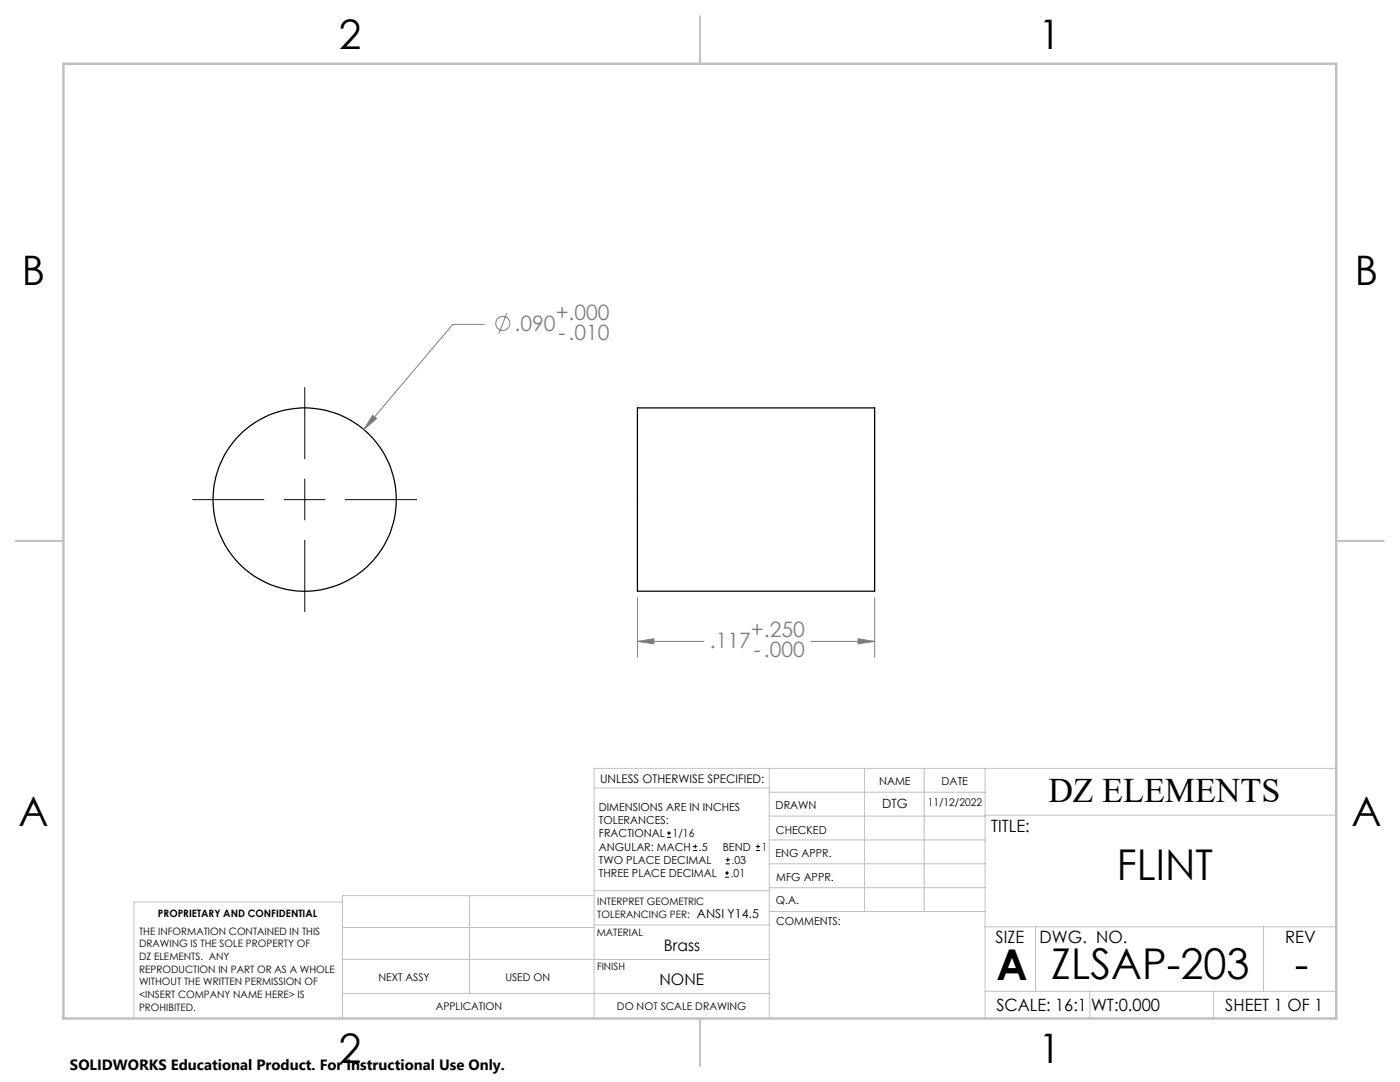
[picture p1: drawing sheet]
<svg xmlns="http://www.w3.org/2000/svg" width="279mm" height="216mm" viewBox="0 0 279 216" stroke-linecap="round" stroke-linejoin="round" font-family="sans-serif">
<g fill="none" stroke="#000" stroke-width=".25">
<path d="M127.2 81.4h47.4v36.6h-47.4z"/>
<circle cx="60.8" cy="99.7" r="18.3"/>
</g>
<g fill="none" stroke="#808080" stroke-width=".2">
<path d="M96.7 64.7h-6.4l-17.7 21M101.1 62.5l-1.5 4.1M74.4 82.9l.7 .6-2.5 2.2zM127.2 119.2v12M174.6 119.2v12M127.2 128l3.3-.5v1zM127.2 128h13.3M161.8 128h12.8M171.2 127.5l3.4 .5-3.4 .5z"/>
<circle cx="100.3" cy="64.5" r="1.4"/>
</g>
<g fill="none" stroke="#000" stroke-width=".2">
<path d="M60.8 77.3v14.2M38.5 99.7h14.2M56.7 99.7h8.2M60.8 95.6v8.2M68.9 99.7h14.2M60.8 107.8v14.2M133.1 167.1h.8M133.1 166.2h.8M133.5 165.8v.9M138.3 169.7h.8M138.3 168.9h.8M138.7 168.5v.8"/>
<path d="M144.7 175h.8M144.7 174.2h.8M144.8 172.4h.9M144.8 171.6h.9M145.1 173.8v.8M145.2 171.1v.9M150.8 169.7h.9M150.8 168.9h.9M151.3 168.5v.8"/>
</g>
<g fill="none" stroke="#c0c0c0" stroke-width=".2">
<path d="M118.6 157.2h34.9M153.5 153.3v49.9M153.5 158.1h43.1M172.5 153.3v28.6M184.4 153.3v28.6M196.6 153.3v49.9M266.7 153.3h-148.1v49.9M68.3 180h-41.6v23.2M93.7 178.7v19.5M118.6 178.7h-50.3v24.5M118.6 177.7h35M153.5 167.6h43.1"/>
<path d="M153.5 162.8h43.1M153.5 172.4h43.1M153.5 177.1h43.1M196.6 162.7h70.1M68.3 198.2h85.2M68.3 191.4l85.2 .1M68.3 185.1h50.3M118.6 184.6h35M153.6 181.9h43M196.6 197.8h70.1M196.6 184.9h70.1M206.7 184.9v12.9"/>
<path d="M217.5 197.8v5.4M242.2 197.8v5.4M252.2 184.9v12.9"/>
</g>
<path d="M139.7 3.2v9.5M3.1 107.9h9.6M266.7 107.9h9.5M139.7 203.2v9.6" fill="none" stroke="#c0c0c0" stroke-width=".25"/>
<path d="M12.7 12.7h254v190.5h-254z" fill="none" stroke="#c0c0c0" stroke-width=".5"/>
<path d="M74.4 82.9l-1.8 2.8 2.5-2.2zM127.2 128l3.3-.5v1zM171.2 127.5l3.4 .5-3.4 .5z" fill="#808080"/>
<g font-size="8.5">
<text x="222.9" y="175.5">FLINT</text>
<text x="198.9" y="195.5">A</text>
<text x="209.8" y="195.4">ZLSAP-203</text>
<text x="258.4" y="195.4">-</text>
</g>
<g font-size="8.1">
<text x="67.6" y="9.7">2</text>
<text x="207.3" y="9.7">1</text>
<text x="4.4" y="57">B</text>
<text x="270.4" y="57">B</text>
<text x="3.7" y="164.9">A</text>
<text x="269.7" y="164.9">A</text>
<text x="67.6" y="212.2">2</text>
<text x="207.3" y="212.2">1</text>
</g>
<text font-size="6.9" x="209.2" y="160.1">DZ ELEMENTS</text>
<g font-size="4.2" fill="#808080">
<text x="110.9" y="63.8">+.000</text>
<text x="102.7" y="66.1">.090</text>
<text x="111.5" y="67.9">-.010</text>
<text x="141.7" y="129.3">.117</text>
<text x="149.9" y="127">+.250</text>
<text x="150.5" y="131.1">-.000</text>
</g>
<g font-size="3.4">
<text x="197.8" y="166">TITLE:</text>
<text x="198.7" y="188.1">SIZE</text>
<text x="207.5" y="188.1">DWG. NO.</text>
<text x="256.5" y="188.2">REV</text>
<text x="198.8" y="201.7">SCALE: 16:1</text>
<text x="217.7" y="201.8">WT:0.000</text>
<text x="244.5" y="201.7">SHEET 1 OF 1</text>
</g>
<g font-size="3.2">
<text x="132.5" y="189.8">Brass</text>
<text x="131.6" y="196.6">NONE</text>
</g>
<text font-size="3" x="14" y="213.5">SOLIDWORKS Educational Product. For Instructional Use Only.</text>
<g font-size="2.5">
<text x="176" y="161.3">DTG</text>
<text x="139.1" y="183.1">ANSI Y14.5</text>
</g>
<text font-size="2.4" x="119.8" y="156.2">UNLESS OTHERWISE SPECIFIED:</text>
<g font-size="2.2">
<text x="119.5" y="161.8">DIMENSIONS ARE IN INCHES</text>
<text x="154.8" y="161.4">DRAWN</text>
<text x="175.4" y="156.6">NAME</text>
<text x="187.9" y="156.7">DATE</text>
<text x="119.5" y="164.4">TOLERANCES:</text>
<text x="119.5" y="167.1">FRACTIONAL</text>
<text x="134.2" y="167.1">1/16</text>
<text x="154.9" y="166.3">CHECKED</text>
<text x="119.5" y="172.4">TWO PLACE DECIMAL</text>
<text x="119.5" y="169.7">ANGULAR: MACH</text>
<text x="139.5" y="169.7">.5</text>
<text x="144.2" y="169.7">BEND</text>
<text x="146" y="172.4">.03</text>
<text x="152" y="169.7">1</text>
<text x="154.8" y="171">ENG APPR.</text>
<text x="119.5" y="175">THREE PLACE DECIMAL</text>
<text x="145.8" y="175">.01</text>
<text x="154.9" y="175.7">MFG APPR.</text>
<text x="154.9" y="180.4">Q.A.</text>
<text x="154.9" y="184.6">COMMENTS:</text>
</g>
<g font-size="2.1">
<text x="185.2" y="160.7">11/12/2022</text>
<text x="75.5" y="195.7">NEXT ASSY</text>
<text x="100.9" y="195.7">USED ON</text>
<text x="86.9" y="201.5">APPLICATION</text>
<text x="123.1" y="201.6">DO NOT SCALE DRAWING</text>
</g>
<g font-size="2">
<text x="31.5" y="182.9">PROPRIETARY AND CONFIDENTIAL</text>
<text x="119.2" y="180.6">INTERPRET GEOMETRIC</text>
<text x="119.2" y="183.1">TOLERANCING PER:</text>
<text x="27.8" y="186.5">THE INFORMATION CONTAINED IN THIS</text>
<text x="27.8" y="189">DRAWING IS THE SOLE PROPERTY OF</text>
<text x="27.8" y="191.6">DZ ELEMENTS. ANY</text>
<text x="119.1" y="186.7">MATERIAL</text>
<text x="27.8" y="194.1">REPRODUCTION IN PART OR AS A WHOLE</text>
<text x="27.8" y="196.6">WITHOUT THE WRITTEN PERMISSION OF</text>
<text x="119.1" y="193.5">FINISH</text>
<text x="27.8" y="199.1">&lt;INSERT COMPANY NAME HERE&gt; IS</text>
<text x="27.8" y="201.7">PROHIBITED.</text>
</g>
</svg>
